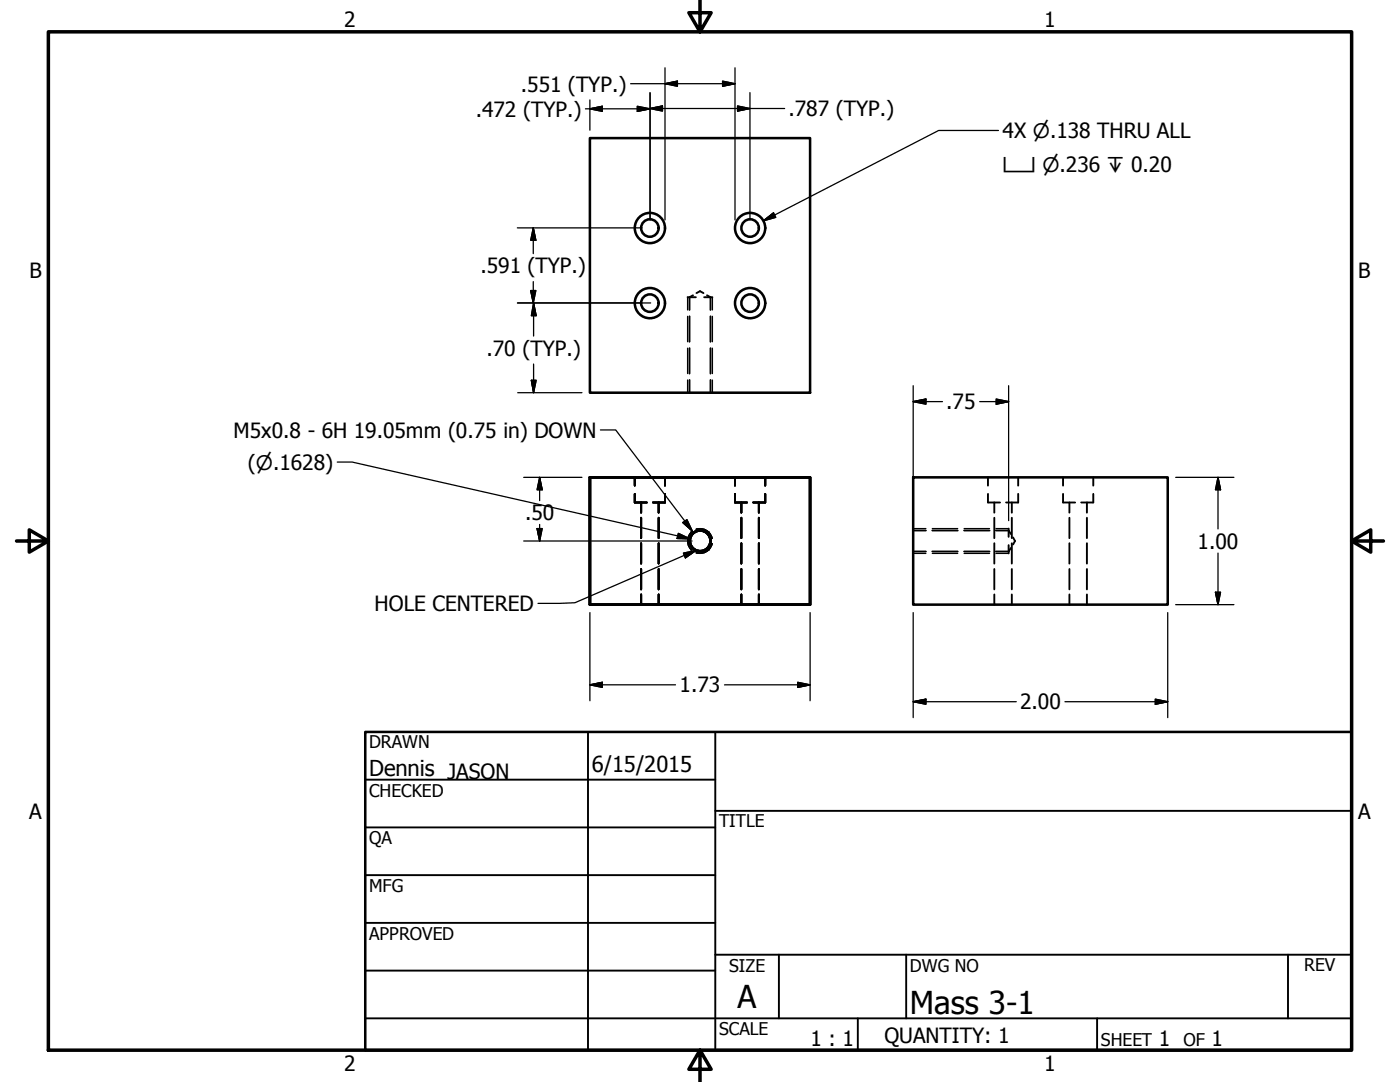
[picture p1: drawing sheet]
<svg xmlns="http://www.w3.org/2000/svg" width="279mm" height="216mm" viewBox="0 0 279 216" stroke-linecap="round" stroke-linejoin="round" font-family="sans-serif">
<!-- layer: Hidden (ANSI) -->
<g fill="none" stroke="#000" stroke-width=".38">
<path d="M137.2 59.3h1.7M138.3 58.9l-.7 .4v2.5M139 58.5l.7-.4 .7 .4M140.5 59.3h1.7M141.1 58.9l.7 .4v2.5M137.6 63.1v5.1M137.6 69.5v5M137.6 75.8v2.6M141.8 63.1v5.1M141.8 69.5v5M141.8 75.8v2.6M126.7 98.6v1.7h2.4"/>
<path d="M126.7 95.2v1.7M132.7 98.6v1.7h-2.4M132.7 95.2v1.7M146.7 98.6v1.7h2.4M146.7 95.2v1.7M152.7 98.6v1.7h-2.4M152.7 95.2v1.7M197.2 98.6v1.7h2.4M197.2 95.2v1.7M203.2 98.6v1.7h-2.4M203.2 95.2v1.7M212.2 98.6v1.7h2.4"/>
<path d="M212.2 95.2v1.7M218.2 98.6v1.7h-2.4M218.2 95.2v1.7M128 100.3v2M128 103.3v4.1M128 108.4v4.1M128 113.5v4.1M128 118.6v2M131.4 100.3v2M131.4 103.3v4.1M131.4 108.4v4.1M131.4 113.5v4.1"/>
<path d="M131.4 118.6v2M148 100.3v2M148 103.3v4.1M148 108.4v4.1M148 113.5v4.1M148 118.6v2M151.4 100.3v2M151.4 103.3v4.1M151.4 108.4v4.1M151.4 113.5v4.1M151.4 118.6v2M182.2 110h2.6"/>
<path d="M182.2 105.9h2.6M186.1 110h5M186.1 105.9h5M192.4 110h5.1M192.4 105.9h5.1M198.4 100.3v2M198.4 103.3v4.1M198.4 108.4v4.1M198.4 113.5v4.1M198.4 118.6v2M198.8 105.9h2.5l.4 .7M201.3 105.5v1.6"/>
<path d="M201.3 108.8v1.6M201.7 109.3l-.4 .7h-2.5M201.9 100.3v2M201.9 103.3v4.1M201.9 108.4v4.1M201.9 113.5v4.1M201.9 118.6v2M202.2 107.3l.4 .6-.4 .7M213.4 100.3v2M213.4 103.3v4.1M213.4 108.4v4.1M213.4 113.5v4.1"/>
<path d="M213.4 118.6v2M216.9 100.3v2M216.9 103.3v4.1M216.9 108.4v4.1M216.9 113.5v4.1M216.9 118.6v2"/>
</g>
<!-- layer: Visible (ANSI) -->
<g fill="none" stroke="#000" stroke-width=".51">
<path d="M117.7 27.6h44v50.8h-44zM117.7 95.2h44v25.4h-44zM182.2 95.2h50.8v25.4h-50.8z"/>
<circle cx="129.7" cy="45.5" r="3"/>
<circle cx="129.7" cy="45.5" r="1.75"/>
<circle cx="149.7" cy="45.5" r="3"/>
<circle cx="149.7" cy="45.5" r="1.75"/>
<circle cx="129.7" cy="60.5" r="3"/>
<circle cx="129.7" cy="60.5" r="1.75"/>
<circle cx="149.7" cy="60.5" r="3"/>
<circle cx="149.7" cy="60.5" r="1.75"/>
<circle cx="139.7" cy="107.9" r="2.06"/>
</g>
<!-- layer: Hidden Narrow (ANSI) -->
<g fill="none" stroke="#000" stroke-width=".25">
<path d="M137.2 59.3v2.5M142.2 59.3v2.5M137.2 63.1v5.1M137.2 69.5v5M137.2 75.8v2.6M142.2 63.1v5.1M142.2 69.5v5M142.2 75.8v2.6M138 106.1a2.47 2.47 0 0 0 0 3.7M138.9 105.6a2.45 2.45 0 0 1 3.2 1.8M142.1 108.5a2.37 2.37 0 0 1-3.2 1.8M182.2 110.4h2.6"/>
<path d="M182.2 105.5h2.6M186.1 110.4h5M186.1 105.5h5M192.4 110.4h5.1M192.4 105.5h5.1M198.8 110.4h2.5M198.8 105.5h2.5"/>
</g>
<!-- layer: Border (ANSI) -->
<path d="M9.7 6.3h260v203.2h-260zM139.7 0v6.3l-2.2-3.8h4.4l-2.2 3.8M3.3 107.9h6.4l-3.9-2.2v4.5l3.9-2.3M269.7 107.9l3.9 2.3v-4.5l-3.9 2.2h6.4M139.7 209.5l2.2 3.9h-4.4l2.2-3.9v6.4" fill="none" stroke="#000" stroke-width=".7"/>
<!-- layer: Title (ANSI) -->
<g fill="none" stroke="#000" stroke-width=".38">
<path d="M72.9 155.6h69.8M117.3 146v63.5M142.7 146v63.5M72.9 165.1h69.8M72.9 174.6h69.8M142.7 161.8h127M72.9 184.1h69.8M72.9 193.7h69.8M142.7 190.5h127M155.4 190.5v12.7M180.8 190.5v12.7M257 190.5v12.7"/>
<path d="M72.9 203.2h196.8M171.2 203.2v6.3M218.9 203.2v6.3"/>
</g>
<path d="M72.9 146h196.8v63.5h-196.8z" fill="none" stroke="#000" stroke-width=".51"/>
<!-- layer: Dimension (ANSI) -->
<g fill="none" stroke="#000" stroke-width=".25">
<path d="M117.7 19.9v6.1M125.9 16.7h20.8M129.7 18.5v25.4M132.7 16.7l2.5-.5v1zM132.7 13.5v30.4M144.2 16.2l2.5 .5-2.5 .5zM146.7 13.5v30.4M149.7 18.5v25.4M116.8 21.7h12.9M117.7 21.7l2.5-.5v1zM127.2 21.2l2.5 .5-2.5 .5zM129.7 21.7l2.5-.6v1.1z"/>
<path d="M129.7 21.7h26.9M147.2 21.1l2.5 .6-2.5 .5zM199.3 26h-12l-35 18.1M103.3 45.5h24.8M105.9 58h1l-.5 2.5zM106.4 45.5l.5 2.4h-1zM106.4 45.5v5.1M106.4 56.2v4.3M152.3 44.1l2.1-1.6 .4 .9zM103.3 60.5h26.6M103.3 78.4h12.8M106 75.9h1l-.5 2.5z"/>
<path d="M106.5 60.5l.5 2.5h-1zM106.5 60.5v6.6M106.5 72.6v5.8M182.2 77v26.9M198.8 79.6l2.5 .5-2.5 .5zM201.3 77v26.9M67.3 92.2h3l67.4 15.3M104.5 95.2h11.6M107.7 95.2l.5 2.5h-1zM107.7 95.2v4.7M182.2 80.1l2.6-.5v1zM182.2 80.1h5.9"/>
<path d="M195.5 80.1h5.8M234.6 95.2h11.7M243.1 95.2l.5 2.5h-1zM243.1 95.2v10.3M104.5 107.9h33.6M107.2 105.5h1l-.5 2.4zM107.7 104.6v3.3M135.4 106.4l2.3 1.1-2.6-.1zM242.6 118.2h1l-.5 2.4zM243.1 110.4v10.2M117.7 136.7l2.5-.6v1.1zM117.7 136.7h17.1"/>
<path d="M117.7 122.2v17.6M144.6 136.7h17.1M159.2 136.1l2.5 .6-2.5 .5zM161.7 122.2v17.6M182.2 122.2v21M230.6 139.5l2.4 .5-2.4 .5zM233 122.2v21M234.6 120.6h11.7M182.2 140l2.6-.5v1zM182.2 140h20.6M212.5 140h20.5"/>
</g>
<g fill="#000" stroke="#000" stroke-width=".25">
<path d="M132.7 16.7l2.5-.5zM132.7 16.7l2.5-.5v1zM144.2 17.2l2.5-.5zM144.2 16.2l2.5 .5-2.5 .5zM117.7 21.7l2.5-.5zM117.7 21.7l2.5-.5v1zM127.2 22.2l2.5-.5zM127.2 21.2l2.5 .5-2.5 .5zM129.7 21.7l2.5-.6zM129.7 21.7l2.5-.6v1.1zM147.2 22.2l2.5-.5zM147.2 21.1l2.5 .6-2.5 .5z"/>
<path d="M105.9 58l.5 2.5zM105.9 58h1l-.5 2.5zM106.4 45.5l.5 2.4zM106.4 45.5l.5 2.4h-1zM152.3 44.1l2.1-1.6zM152.3 44.1l2.1-1.6 .4 .9zM106 75.9l.5 2.5zM106 75.9h1l-.5 2.5zM106.5 60.5l.5 2.5zM106.5 60.5l.5 2.5h-1zM182.2 80.1l2.6-.5zM182.2 80.1l2.6-.5v1z"/>
<path d="M107.7 95.2l.5 2.5zM107.7 95.2l.5 2.5h-1zM198.8 80.6l2.5-.5zM198.8 79.6l2.5 .5-2.5 .5zM243.1 95.2l.5 2.5zM243.1 95.2l.5 2.5h-1zM107.2 105.5l.5 2.4zM107.2 105.5h1l-.5 2.4zM135.1 107.4l2.6 .1zM135.4 106.4l2.3 1.1-2.6-.1zM242.6 118.2l.5 2.4zM242.6 118.2h1l-.5 2.4z"/>
<path d="M117.7 136.7l2.5-.6zM117.7 136.7l2.5-.6v1.1zM159.2 137.2l2.5-.5zM159.2 136.1l2.5 .6-2.5 .5zM182.2 140l2.6-.5zM182.2 140l2.6-.5v1zM230.6 140.5l2.4-.5zM230.6 139.5l2.4 .5-2.4 .5z"/>
</g>
<!-- layer: Symbol (ANSI) -->
<path d="M119.8 85.8h3.1l15.3 20.2M136.3 104.3l.8-.6 1.1 2.3zM136.4 110.4l2.5-.5-2.1 1.4zM138.9 109.9l-24.2 10.4-7.3 .1" fill="none" stroke="#000" stroke-width=".25"/>
<path d="M136.3 104.3l1.9 1.7zM136.3 104.3l.8-.6 1.1 2.3zM136.8 111.3l2.1-1.4zM136.4 110.4l2.5-.5-2.1 1.4z" fill="#000" stroke="#000" stroke-width=".25"/>
<g font-size="6.3">
<text x="147.2" y="201">A</text>
<text x="181.6" y="202.3">Mass 3-1</text>
</g>
<g font-size="4.4">
<text x="73.7" y="154.7">Dennis JASON</text>
<text x="118.1" y="154.1">6/15/2015</text>
</g>
<g font-size="4.2">
<text x="68.7" y="5.3">2</text>
<text x="208.4" y="5.3">1</text>
<text x="94.9" y="23.4">.472 (TYP.)</text>
<text x="103.9" y="18.3">.551 (TYP.)</text>
<text x="157.4" y="23.2">.787 (TYP.)</text>
<text x="200.1" y="27.6">4X ⌀.138 THRU ALL</text>
<text x="5.9" y="55.5">B</text>
<text x="95.9" y="54.5">.591 (TYP.)</text>
<text x="271.1" y="55.5">B</text>
<text x="97.1" y="71">.70 (TYP.)</text>
<text x="188.8" y="81.7">.75</text>
<text x="46.6" y="87.3">M5x0.8 - 6H 19.05mm (0.75 in) DOWN</text>
<text x="49.5" y="93.7">(⌀.1628)</text>
<text x="104.8" y="103.8">.50</text>
<text x="239" y="109.5">1.00</text>
<text x="74.7" y="121.9">HOLE CENTERED</text>
<text x="135.6" y="138.2">1.73</text>
<text x="203.6" y="141.5">2.00</text>
<text x="5.8" y="163.4">A</text>
<text x="271" y="163.4">A</text>
<text x="161.7" y="208.8">1 : 1</text>
<text x="176.5" y="208.2">QUANTITY: 1</text>
<text x="231.3" y="208.7">1</text>
<text x="241.8" y="208.7">1</text>
<text x="68.7" y="213.6">2</text>
<text x="208.4" y="213.6">1</text>
</g>
<text font-size="4" x="200.1" y="34.2">⌴ ⌀.236 ↧ 0.20</text>
<g font-size="3.5">
<text x="73.7" y="149.4">DRAWN</text>
<text x="73.7" y="158.9">CHECKED</text>
<text x="143.5" y="165.1">TITLE</text>
<text x="73.7" y="168.5">QA</text>
<text x="73.7" y="178">MFG</text>
<text x="73.7" y="187.5">APPROVED</text>
<text x="145.5" y="193.9">SIZE</text>
<text x="181.6" y="193.9">DWG NO</text>
<text x="260.3" y="193.8">REV</text>
<text x="143.5" y="206.6">SCALE</text>
<text x="219.7" y="208.7">SHEET</text>
<text x="236.2" y="208.7">OF</text>
</g>
</svg>
